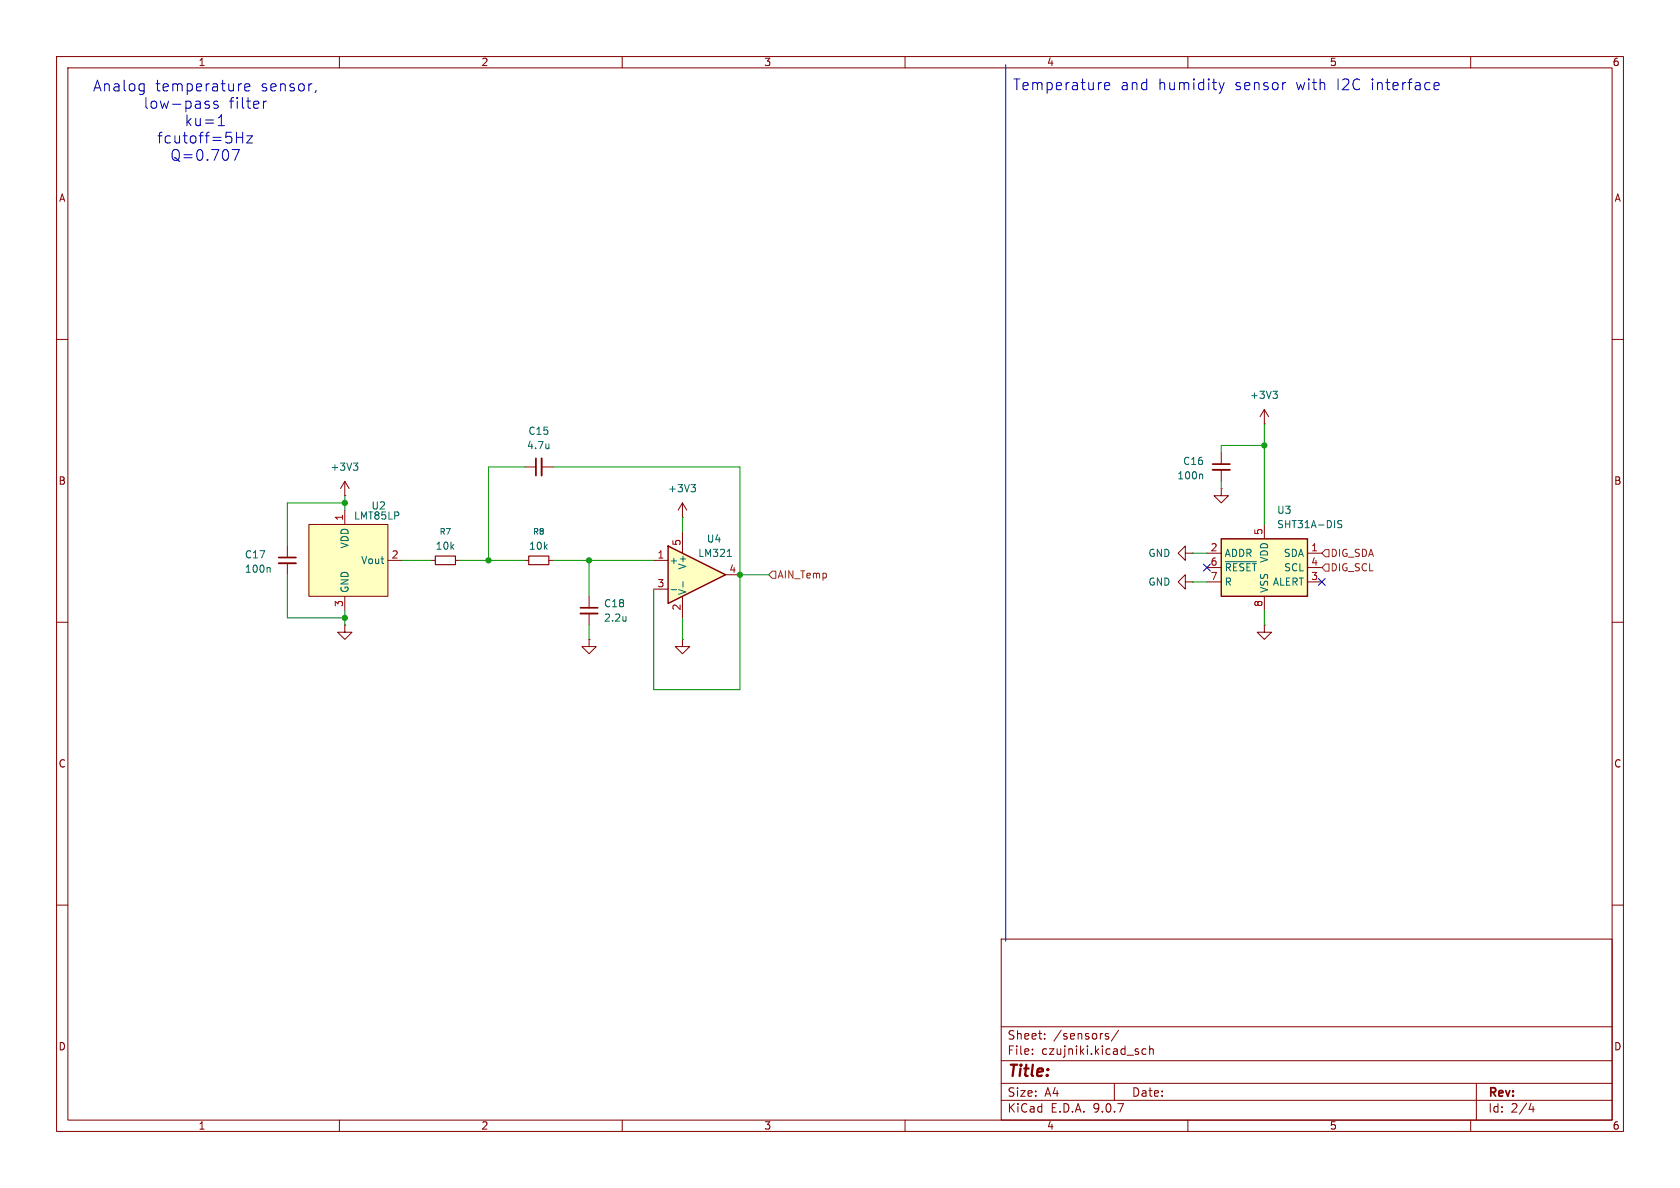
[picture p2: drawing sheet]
<svg xmlns="http://www.w3.org/2000/svg" width="297mm" height="210mm" viewBox="0 0 297 210" stroke-linecap="round" stroke-linejoin="round" font-family="sans-serif">
<g fill="none" stroke="#840000" stroke-width=".18">
<path d="M10 10h277v190h-277zM12 12h273v186h-273zM60 10v2M110 10v2M160 10v2M210 10v2M260 10v2M10 60h2M285 60h2M76.2 99.1h.8M80.5 99.1h.8M92.7 82.6h2"/>
<path d="M92.7 99.1h.8M95.8 82.6h2M97 99.1h.8M10 110h2M104.1 113v1.3h1.3l-1.3 1.3-1.2-1.3h1.2M104.1 113h.1M120.6 113v1.3h1.3l-1.3 1.3-1.2-1.3h1.2M120.6 113h.1M285 110h2M10 160h2M177 166h108v32h-108zM285 160h2"/>
<path d="M60 198v2M110 198v2M160 198v2M177 194.5h108M177 191.5h108M177 187.5h108M177 181.5h108M182.5 186.3v.1M182.5 185.5v.1M184.7 183.6v.1M184.7 182.8v.1M195.5 183.1l.5 .2v.2l-.2 .2-.4-.1"/>
<path d="M195.5 182.8h.5M197 191.5v3M197.7 182.1l-1.2 2M202.6 185.5l-.4-.1-.3 .3v.4l.1 .2h.6M203.2 185.5l.3-.1 .3 .1 .1 .9M203.2 184.9v1.5M210 198v2M260 198v2M261 191.5v6.5M270.7 195l-.4 1.1h.9M271 195.6v1"/>
</g>
<path d="M94.7 81v3.1" fill="none" stroke="#840000" stroke-width=".3"/>
<path d="M95.8 81v3.1" fill="none" stroke="#840000" stroke-width=".33"/>
<path d="M97 78.5v.8M97 79.2v.1" fill="none" stroke="#006464" stroke-width=".18"/>
<path d="M77 98.3h3.5v1.5h-3.5zM93.5 98.3h3.5v1.5h-3.5z" fill="none" stroke="#840000" stroke-width=".2"/>
<path d="M54.6 92.7h14v12.7h-14z" fill="#ffffc2"/>
<path d="M50.8 96.5v2.1M50.8 99.6v2M54.6 92.7h14v12.7h-14zM61 90.2v2.5M68.6 99.1h2.5M61 105.4v2.6M104.1 105.4v2M104.1 108.5v2" fill="none" stroke="#840000" stroke-width=".18"/>
<path d="M49.3 98.6h3M102.6 107.4h3.1" fill="none" stroke="#840000" stroke-width=".3"/>
<path d="M49.3 99.6h3M102.6 108.5h3.1" fill="none" stroke="#840000" stroke-width=".33"/>
<path d="M47.6 100.3l.2 .2v.7M110.7 109v.8M110.7 109.7h-.1" fill="none" stroke="#006464" stroke-width=".18"/>
<path d="M118.1 96.5l10.2 5.1-10.2 5.1z" fill="#ffffc2"/>
<path d="M118.1 96.5l10.2 5.1-10.2 5.1z" fill="none" stroke="#840000" stroke-width=".25"/>
<g fill="none" stroke="#840000" stroke-width=".18">
<path d="M61 87.6h.1M61 85.1l-.8 1.3M61 85.1l.7 1.3M61 85.1v2.5M115.6 99.1h2.5M120.6 91.4h.1M120.6 88.9v2.5M120.6 94v3.8M120.6 88.9l-.7 1.3M120.6 88.9l.8 1.3M209.5 97.8v-1.3l-1.2 1.3 1.2 1.3v-1.3h1.3M210.8 97.8h.1"/>
<path d="M61 110.5v1.3h1.2l-1.2 1.2-1.3-1.2h1.3M61 110.5h.1M115.6 104.1h2.5M120.6 105.4v3.8M128.3 101.6h2.5M223.5 110.5v1.3h1.3l-1.3 1.2-1.3-1.2h1.3M223.5 110.5h.1"/>
</g>
<path d="M62.5 81.9h.8l-.5 .4M63 82.3l.3 .3v.3l-.3 .2M122.2 85.7h.7l-.4 .5M122.7 86.2l.2 .2v.3l-.2 .2M128.6 98.4h.7M118.6 104.2h1M120.7 102.8v1" fill="none" stroke="#006464" stroke-width=".18"/>
<path d="M215.9 95.3h15.2v10.1h-15.2z" fill="#ffffc2"/>
<path d="M215.9 95.3h15.2v10.1h-15.2z" fill="none" stroke="#840000" stroke-width=".25"/>
<g fill="none" stroke="#840000" stroke-width=".18">
<path d="M223.5 74.9h.1M223.5 72.4v2.5M223.5 72.4l-.7 1.3M223.5 72.4l.8 1.3M213.4 97.8h2.5M215.9 86.4v1.2h1.3l-1.3 1.3-1.3-1.3h1.3M215.9 86.4h.1M215.9 80v2M215.9 83.1v2M223.5 92.7v2.6M231.1 97.8h2.6M209.5 102.9v-1.3l-1.2 1.3 1.2 1.2v-1.2h1.3"/>
<path d="M210.8 102.9h.1M213.4 100.3h2.5M213.4 102.9h2.5M223.5 105.4v2.6M231.1 100.3h2.6M231.1 102.9h2.6"/>
</g>
<path d="M225 69.2h.8l-.4 .4M225.6 69.6l.2 .3v.3l-.2 .2M212.4 83.8l.2 .2v.7M216.6 99.3h5.5M237.2 92.1l-.5-.1-.2 .1v.4l.6 .2 .1 .3-.2 .3-.5-.1" fill="none" stroke="#006464" stroke-width=".18"/>
<path d="M214.4 82h3" fill="none" stroke="#840000" stroke-width=".3"/>
<path d="M214.4 83.1h3" fill="none" stroke="#840000" stroke-width=".33"/>
<path d="M234.3 99.7h.6v1.3h-.6l-.6-.7zM234.3 97.2h.6v1.2h-.6l-.6-.6zM136.5 101h.7v1.2h-.7l-.6-.6z" fill="none" stroke="#725600" stroke-width=".18"/>
<g fill="none" stroke="#0000c2" stroke-width=".18">
<path d="M25.3 14.8l.2 .1M25.5 14.8l-.1 1.7M25.5 16l-.2 .1M36.5 18.5l.5 .1v.3l-.2 .2h-.4M36.5 17.9l.5 .1M38.5 18l-.5-.1-.2 .2 .1 .3 .6 .2 .1 .2-.1 .3h-.2h-.5M42.5 14.8h.2M43.3 15.4l.9-.1-.1-.4-.6-.1-.2 .3 .1 .9 .1 .1 .6-.1M46.6 17.9v1.2M47.1 17.9l-.3 .1-.2 .2M55.9 16l-.2 .4M177.8 11.4v155"/>
<path d="M195.3 15.2l.9-.2-.1-.3-.5-.1-.3 .3 .1 .9 .2 .1 .5-.1M215.5 14.6l.5 1.3M216 15.9l-.2 .4-.3 .2M216.4 14.6l-.4 1.3M227.1 14.6h.2M253.5 15.6l.3 .3 .5-.1M253.5 14.9l.3-.3h.4l.2 .3v.1l-.9 .2M38.6 22.2h1.1M38.8 20.8l.3-.5v1.9M41 26.4h1.3l-.8 1.9M41.8 24.3h1.1M42.9 23.4v1.9"/>
<path d="M43.6 24h1l-1 1.3h1"/>
</g>
<g fill="none" stroke="#009600" stroke-width=".18">
<path d="M223.5 78.7h-7.6v1.3M223.5 74.9v17.8M61 88.9h-10.2v7.6M61 87.6v2.6M71.1 99.1h5.1M81.3 99.1h11.4M92.7 82.6h-6.3v16.5M97.8 99.1h17.8M97.8 82.6h33v39.3h-15.2v-17.8M104.1 99.1v6.3M120.6 91.4v2.6M210.8 97.8h2.6"/>
<path d="M215.9 85.1v1.3M50.8 101.6v7.6h10.2M61 108v2.5M104.1 110.5v2.5M120.6 109.2v3.8M130.8 101.6h5.1M210.8 102.9h2.6M223.5 108v2.5"/>
</g>
<path d="M212.8 99.7l1.2 1.2M214 99.7l-1.2 1.2M233.1 102.3l1.2 1.2M234.3 102.3l-1.2 1.2" fill="none" stroke="#000084" stroke-width=".18"/>
<g fill="#009600" stroke="#009600" stroke-width=".18">
<circle cx="86.4" cy="99.1" r=".46"/>
<circle cx="104.1" cy="99.1" r=".46"/>
<circle cx="61" cy="109.2" r=".46"/>
<circle cx="61" cy="88.9" r=".46"/>
<circle cx="130.8" cy="101.6" r=".46"/>
<circle cx="223.5" cy="78.7" r=".46"/>
</g>
<text font-size="2.8" fill="#840000" x="178" y="190.9">Title:</text>
<g font-size="2.7" fill="#0000c2">
<text x="16.4" y="16.4">Analog</text>
<text x="27.4" y="16.4">temperature</text>
<text x="46.1" y="16.4">sensor,</text>
<text x="179" y="16.2">Temperature</text>
<text x="198" y="16.2">and</text>
<text x="204.7" y="16.2">humidity</text>
<text x="218.3" y="16.2">sensor</text>
<text x="229.2" y="16.2">with</text>
<text x="236.4" y="16.2">I2C</text>
<text x="242.6" y="16.2">interface</text>
<text x="25.3" y="19.5">low-pass</text>
<text x="32.6" y="22.5">ku=1</text>
<text x="40.4" y="19.5">filter</text>
<text x="27.7" y="25.6">fcutoff=5Hz</text>
<text x="30" y="28.7">Q=0.707</text>
</g>
<g font-size="2.1" fill="#840000">
<text x="178" y="184">Sheet:</text>
<text x="186.2" y="184">/sensors/</text>
<text x="178" y="186.7">File:</text>
<text x="184.1" y="186.7">czujniki.kicad_sch</text>
<text x="178" y="196.9">KiCad</text>
<text x="178" y="194.1">Size:</text>
<text x="184.7" y="194.1">A4</text>
<text x="185.7" y="196.9">E.D.A.</text>
<text x="193.3" y="196.9">9.0.7</text>
<text x="200" y="194.1">Date:</text>
<text x="263" y="194.3">Rev:</text>
<text x="263" y="196.9">Id:</text>
<text x="267.1" y="196.9">2/4</text>
</g>
<g font-size="1.8" fill="#840000">
<text x="35" y="11.9">1</text>
<text x="85" y="11.9">2</text>
<text x="135" y="11.9">3</text>
<text x="185" y="11.9">4</text>
<text x="235" y="11.9">5</text>
<text x="285" y="11.9">6</text>
<text x="10.3" y="35.9">A</text>
<text x="285.3" y="35.9">A</text>
<text x="10.3" y="85.9">B</text>
<text x="285.3" y="85.9">B</text>
<text x="10.3" y="135.9">C</text>
<text x="285.3" y="135.9">C</text>
<text x="10.3" y="185.9">D</text>
<text x="285.3" y="185.9">D</text>
<text x="35" y="199.9">1</text>
<text x="85" y="199.9">2</text>
<text x="135" y="199.9">3</text>
<text x="185" y="199.9">4</text>
<text x="235" y="199.9">5</text>
<text x="285" y="199.9">6</text>
</g>
<g font-size="1.8" fill="#006464">
<text x="220.9" y="70.7">+3V3</text>
<text x="93.3" y="77.1">C15</text>
<text x="58.3" y="83.4">+3V3</text>
<text x="93.1" y="79.6">4.7u</text>
<text x="209.1" y="82.4">C16</text>
<text x="118" y="87.2">+3V3</text>
<text x="208" y="84.9">100n</text>
<text x="62.5" y="92">LMT85LP</text>
<text x="65.6" y="90.3">U2</text>
<text x="225.7" y="93.6">SHT31A-DIS</text>
<text x="225.7" y="91">U3</text>
<text x="43.2" y="101.4">100n</text>
<text x="43.2" y="98.9">C17</text>
<text x="61.8" y="97" transform="rotate(-90 61.8 97)">VDD</text>
<text x="63.8" y="99.9">Vout</text>
<text x="76.9" y="97.4">10k</text>
<text x="93.4" y="97.4">10k</text>
<text x="118.2" y="99.9">+</text>
<text x="121.5" y="100.8" transform="rotate(-90 121.5 100.8)">V+</text>
<text x="123.3" y="98.7">LM321</text>
<text x="124.9" y="96.1">U4</text>
<text x="202.9" y="98.7">GND</text>
<text x="216.4" y="98.7">ADDR</text>
<text x="216.4" y="101.2">~{RESET}</text>
<text x="224.4" y="99.6" transform="rotate(-90 224.4 99.6)">VDD</text>
<text x="226.9" y="98.7">SDA</text>
<text x="226.9" y="101.2">SCL</text>
<text x="61.8" y="104.9" transform="rotate(-90 61.8 104.9)">GND</text>
<text x="106.7" y="107.5">C18</text>
<text x="121.5" y="105.3" transform="rotate(-90 121.5 105.3)">V-</text>
<text x="202.9" y="103.7">GND</text>
<text x="216.4" y="103.7">R</text>
<text x="224.4" y="104.9" transform="rotate(-90 224.4 104.9)">VSS</text>
<text x="224.9" y="103.7">ALERT</text>
<text x="106.7" y="110.1">2.2u</text>
</g>
<g font-size="1.8" fill="#a90000">
<text x="60.7" y="92.1" transform="rotate(-90 60.7 92.1)">1</text>
<text x="223.3" y="94.7" transform="rotate(-90 223.3 94.7)">5</text>
<text x="69.1" y="98.8">2</text>
<text x="116.1" y="98.8">1</text>
<text x="120.4" y="96.6" transform="rotate(-90 120.4 96.6)">5</text>
<text x="128.8" y="101.3">4</text>
<text x="213.9" y="97.5">2</text>
<text x="213.9" y="100.1">6</text>
<text x="231.7" y="97.5">1</text>
<text x="231.7" y="100.1">4</text>
<text x="60.7" y="107.4" transform="rotate(-90 60.7 107.4)">3</text>
<text x="116.1" y="103.9">3</text>
<text x="213.9" y="102.6">7</text>
<text x="223.3" y="107.4" transform="rotate(-90 223.3 107.4)">8</text>
<text x="231.7" y="102.6">3</text>
<text x="120.4" y="108" transform="rotate(-90 120.4 108)">2</text>
</g>
<g font-size="1.8" fill="#725600">
<text x="235.1" y="101.2">DIG_SCL</text>
<text x="235.1" y="98.7">DIG_SDA</text>
<text x="137.4" y="102.5">AIN_Temp</text>
</g>
<g font-size="1.4" fill="#006464">
<text x="77.6" y="94.7">R7</text>
<text x="94.1" y="94.7">R8</text>
</g>
</svg>
